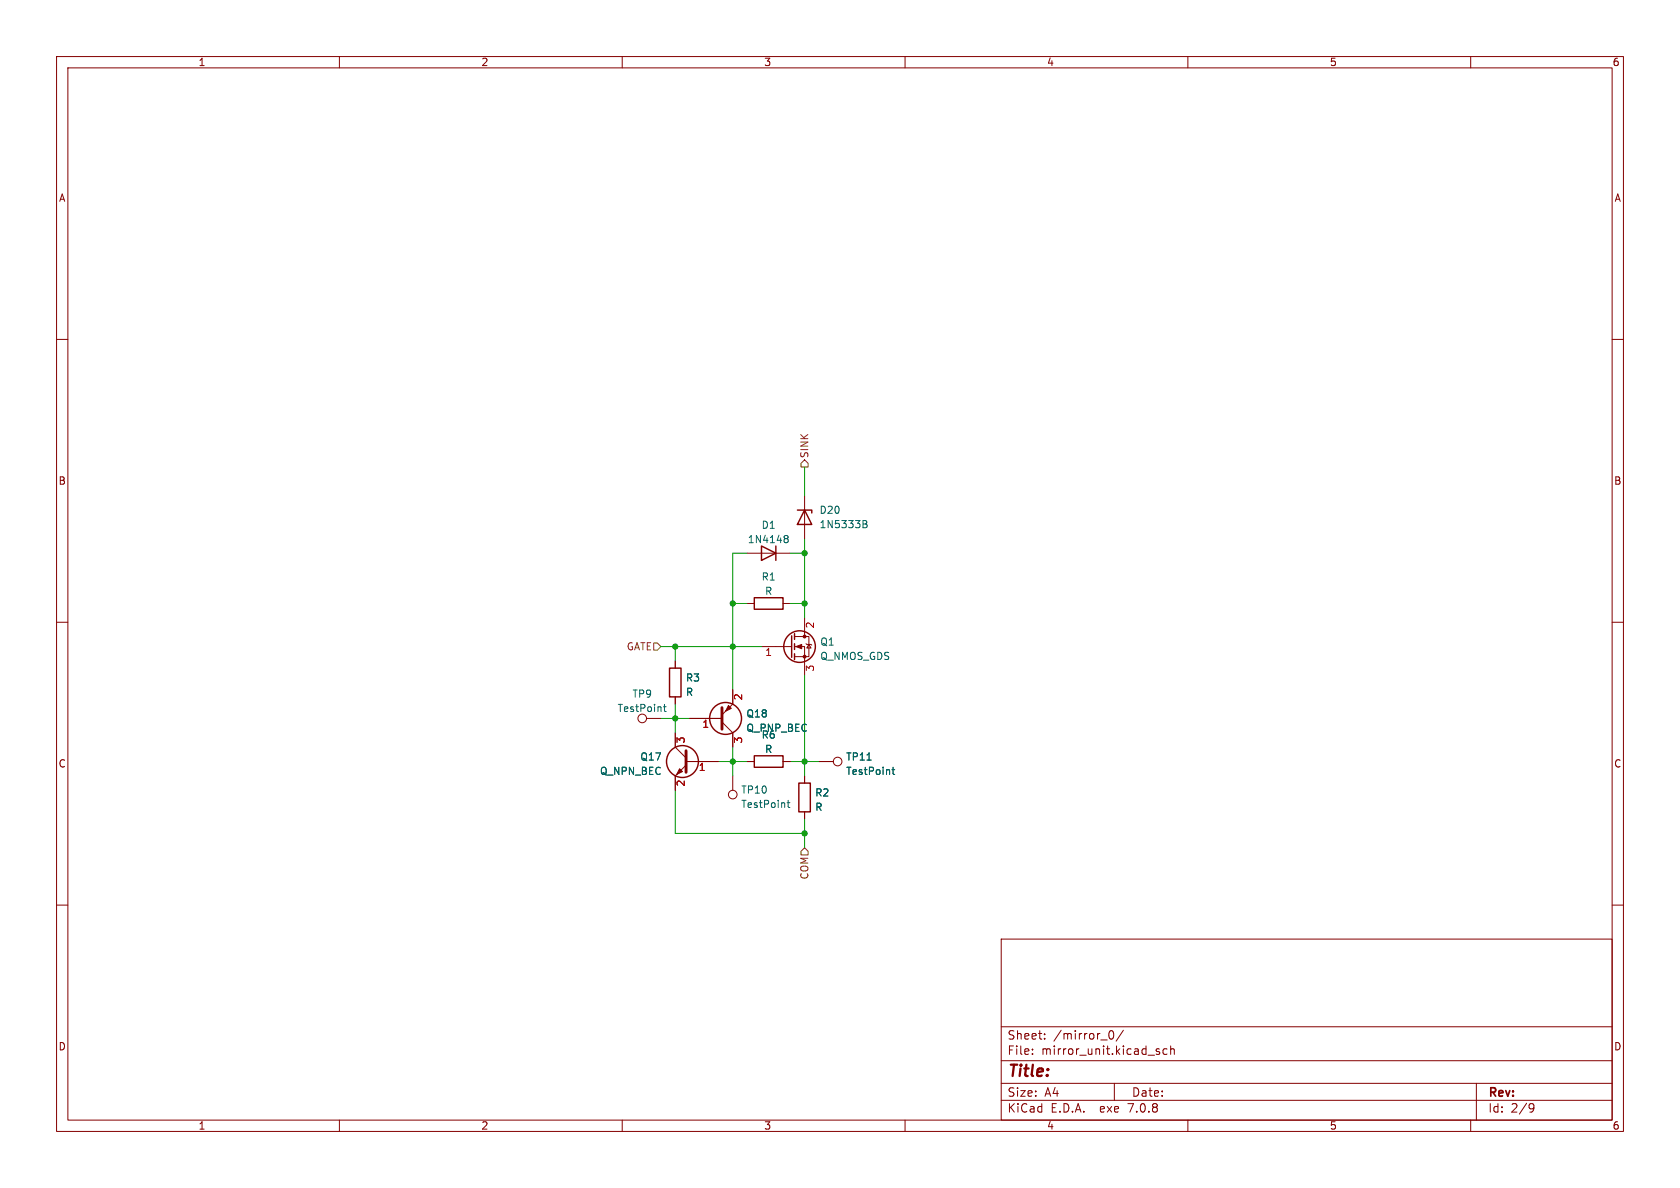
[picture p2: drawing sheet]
<svg xmlns="http://www.w3.org/2000/svg" width="297mm" height="210mm" viewBox="0 0 297 210" stroke-linecap="round" stroke-linejoin="round" font-family="sans-serif">
<g fill="none" stroke="#840000" stroke-width=".18">
<path d="M10 10h277v190h-277zM12 12h273v186h-273zM60 10v2M110 10v2M160 10v2M210 10v2M260 10v2M10 60h2M285 60h2M132.1 97.8h7.6M142.2 87.6v7.7M10 110h2"/>
<path d="M119.4 116.8v1.3M132.1 106.7h1.2M134.6 114.3h5.4M138.4 106.7h1.3M140.5 114.3h1.7v5.1M140.5 112.5h2.5v3.6h-2.5M142.2 109.2v3.3M142.5 113.8l.1 .1h.8l.1 .1M143 113.9l.4 .7h-.8zM285 110h2M114.3 127h2.5M119.4 129.5v2.6l1.9 1.9"/>
<path d="M119.4 123.2v1.3M121.3 135.3l-1.9 1.9v2.5M121.3 134.6h5.7M121.9 127h5.7M127.6 127.6l1.9 1.9v2.6M129.5 121.9v2.6l-1.9 1.9M129.5 137.2v2.5M132.1 134.6h1.2M138.4 134.6h1.3M142.2 137.2v1.2M144.8 134.6h2.5M10 160h2"/>
<path d="M142.2 143.5v1.3M285 160h2M177 166h108v32h-108zM60 198v2M110 198v2M160 198v2M177 194.5h108M177 191.5h108M177 187.5h108M177 181.5h108M182.5 186.3v.1M182.5 185.5v.1"/>
<path d="M184.7 183.6v.1M184.7 182.8v.1M196.2 182.3l.2-.1a.81 .81 0 0 1 .6 .6 .81 .81 0 0 1-.3 .8l-.2 .1a.81 .81 0 0 1-.3-1.4zM197 191.5v3M198.6 182.1l-1.3 2M204.5 185.8l.3 .1 .2 .2v.2l-.5 .1M204.5 185.5h.5M206.3 185.5l-.4-.1-.3 .3v.4l.1 .2h.6M207 185.5l.2-.1 .3 .1 .1 .9M207 184.9v1.5M210 198v2M260 198v2"/>
<path d="M261 191.5v6.5M270.6 195.1l.5 .1a.99 .99 0 0 1-.4 1.4h-.2M271.2 195.7l-.3 .3h-.3"/>
<circle cx="113.5" cy="127" r=".76"/>
<circle cx="148.1" cy="134.6" r=".76"/>
<circle cx="129.5" cy="140.5" r=".76"/>
</g>
<g fill="none" stroke="#840000" stroke-width=".25">
<path d="M134.6 96.5l2.6 1.3-2.6 1.3zM137.2 96.5v2.6M141 90.2h2.5v.5M142.2 90.2l1.3 2.5h-2.5zM118.4 118.1h2v5.1h-2zM133.3 105.7h5.1v2h-5.1zM140 112.4v3.8M140.5 112v1M140.5 113.8v1M140.5 115.6v1M133.3 133.6h5.1v2h-5.1zM141.2 138.4h2.1v5.1h-2.1z"/>
<circle cx="141.4" cy="114.3" r="2.79"/>
<circle cx="120.6" cy="134.6" r="2.82"/>
<circle cx="128.3" cy="127" r="2.82"/>
</g>
<path d="M121.3 132.7v3.8M127.6 125.1v3.8" fill="none" stroke="#840000" stroke-width=".51"/>
<g fill="#840000" stroke="#840000" stroke-width=".18">
<path d="M120.1 135.9l.5 .5-1 .5z"/>
<path d="M128.8 124.7l.5 .5-1 .5z"/>
<path d="M140.7 114.3l1-.4v.8z"/>
<circle cx="142.2" cy="116.1" r=".25"/>
<circle cx="142.2" cy="112.5" r=".25"/>
</g>
<g fill="none" stroke="#006464" stroke-width=".18">
<path d="M138.7 95.2h.2M138.7 94.7h.4l.2 .1v.2l-.2 .2M138.9 95.2h.2M138.9 95.2l-.2 .1M139.1 95.2l.2 .3v.3l-.2 .1h-.4M152.6 92l.6 .1v.3l-.2 .2M152.6 92.6h.4M153 92.6l.3 .3-.1 .3-.6 .1M117.3 124.9h.5M117.5 124.5v1.1l.3 .2M153.3 134.4h.7M157.7 136.1h.5"/>
<path d="M157.9 135.6v1.1l.3 .2M139.2 141.9h.4M139.3 141.5v1.1l.3 .1"/>
</g>
<path d="M142.2 81.3l.7 .6v.7h-1.3v-.7zM115.6 113.7h.6l.6 .6-.6 .6h-.6zM142.2 149.9l.7 .6v.6h-1.3v-.6z" fill="none" stroke="#725600" stroke-width=".18"/>
<g fill="none" stroke="#009600" stroke-width=".18">
<path d="M132.1 97.8h-2.6v24.1M139.7 97.8h2.5M142.2 82.6v5M142.2 95.3v13.9M116.8 114.3h17.8M119.4 114.3v2.5M129.5 106.7h2.6M139.7 106.7h2.5M142.2 119.4v17.8M116.8 127h5.1M119.4 124.5v5M119.4 139.7v7.6h22.8"/>
<path d="M127 134.6h5.1M129.5 132.1v5.1M139.7 134.6h5.1M142.2 144.8v5.1"/>
</g>
<g fill="#009600" stroke="#009600" stroke-width=".18">
<circle cx="142.2" cy="97.8" r=".46"/>
<circle cx="142.2" cy="106.7" r=".46"/>
<circle cx="129.5" cy="114.3" r=".46"/>
<circle cx="129.5" cy="106.7" r=".46"/>
<circle cx="129.5" cy="134.6" r=".46"/>
<circle cx="119.4" cy="127" r=".46"/>
<circle cx="119.4" cy="114.3" r=".46"/>
<circle cx="142.2" cy="147.3" r=".46"/>
<circle cx="142.2" cy="134.6" r=".46"/>
</g>
<text font-size="2.8" fill="#840000" x="178" y="190.9">Title:</text>
<g font-size="2.1" fill="#840000">
<text x="178" y="184">Sheet:</text>
<text x="186.2" y="184">/mirror_0/</text>
<text x="178" y="186.7">File:</text>
<text x="184.1" y="186.7">mirror_unit.kicad_sch</text>
<text x="178" y="196.9">KiCad</text>
<text x="178" y="194.1">Size:</text>
<text x="184.7" y="194.1">A4</text>
<text x="185.7" y="196.9">E.D.A.</text>
<text x="194.6" y="196.9">exe</text>
<text x="199.7" y="196.9">7.0.8</text>
<text x="200" y="194.1">Date:</text>
<text x="263" y="194.3">Rev:</text>
<text x="263" y="196.9">Id:</text>
<text x="267.1" y="196.9">2/9</text>
</g>
<g font-size="1.8" fill="#840000">
<text x="35" y="11.9">1</text>
<text x="85" y="11.9">2</text>
<text x="135" y="11.9">3</text>
<text x="185" y="11.9">4</text>
<text x="235" y="11.9">5</text>
<text x="285" y="11.9">6</text>
<text x="10.3" y="35.9">A</text>
<text x="285.3" y="35.9">A</text>
<text x="10.3" y="85.9">B</text>
<text x="285.3" y="85.9">B</text>
<text x="10.3" y="135.9">C</text>
<text x="285.3" y="135.9">C</text>
<text x="10.3" y="185.9">D</text>
<text x="285.3" y="185.9">D</text>
<text x="35" y="199.9">1</text>
<text x="85" y="199.9">2</text>
<text x="135" y="199.9">3</text>
<text x="185" y="199.9">4</text>
<text x="235" y="199.9">5</text>
<text x="285" y="199.9">6</text>
</g>
<g font-size="1.8" fill="#725600">
<text x="143.1" y="81.1" transform="rotate(-90 143.1 81.1)">SINK</text>
<text x="110.7" y="115.2">GATE</text>
<text x="143.1" y="155.6" transform="rotate(-90 143.1 155.6)">COM</text>
</g>
<g font-size="1.8" fill="#006464">
<text x="134.5" y="93.7">D1</text>
<text x="144.8" y="91">D20</text>
<text x="144.8" y="93.6">1N5333B</text>
<text x="132.1" y="96.2">1N4148</text>
<text x="134.5" y="102.8">R1</text>
<text x="135.2" y="105.4">R</text>
<text x="144.9" y="116.9">Q_NMOS_GDS</text>
<text x="144.9" y="114.3">Q1</text>
<text x="111.7" y="123.5">TP9</text>
<text x="121.2" y="120.7">R3</text>
<text x="121.2" y="123.2">R</text>
<text x="109.1" y="126.1">TestPoint</text>
<text x="131.9" y="127">Q18</text>
<text x="131.9" y="129.6">Q_PNP_BEC</text>
<text x="134.5" y="130.8">R6</text>
<text x="106" y="137.2">Q_NPN_BEC</text>
<text x="113.1" y="134.6">Q17</text>
<text x="135.2" y="133.3">R</text>
<text x="149.5" y="137.2">TestPoint</text>
<text x="149.5" y="134.6">TP11</text>
<text x="130.9" y="143">TestPoint</text>
<text x="130.9" y="140.5">TP10</text>
<text x="144" y="141">R2</text>
<text x="144" y="143.5">R</text>
</g>
<g font-size="1.8" fill="#a90000">
<text x="144.2" y="111.2" transform="rotate(-90 144.2 111.2)">2</text>
<text x="135.2" y="116.3">1</text>
<text x="144.2" y="118.8" transform="rotate(-90 144.2 118.8)">3</text>
<text x="131.5" y="123.9" transform="rotate(-90 131.5 123.9)">2</text>
<text x="121.4" y="131.5" transform="rotate(-90 121.4 131.5)">3</text>
<text x="124.1" y="129">1</text>
<text x="131.5" y="131.5" transform="rotate(-90 131.5 131.5)">3</text>
<text x="123.4" y="136.6">1</text>
<text x="121.4" y="139.1" transform="rotate(-90 121.4 139.1)">2</text>
</g>
</svg>
